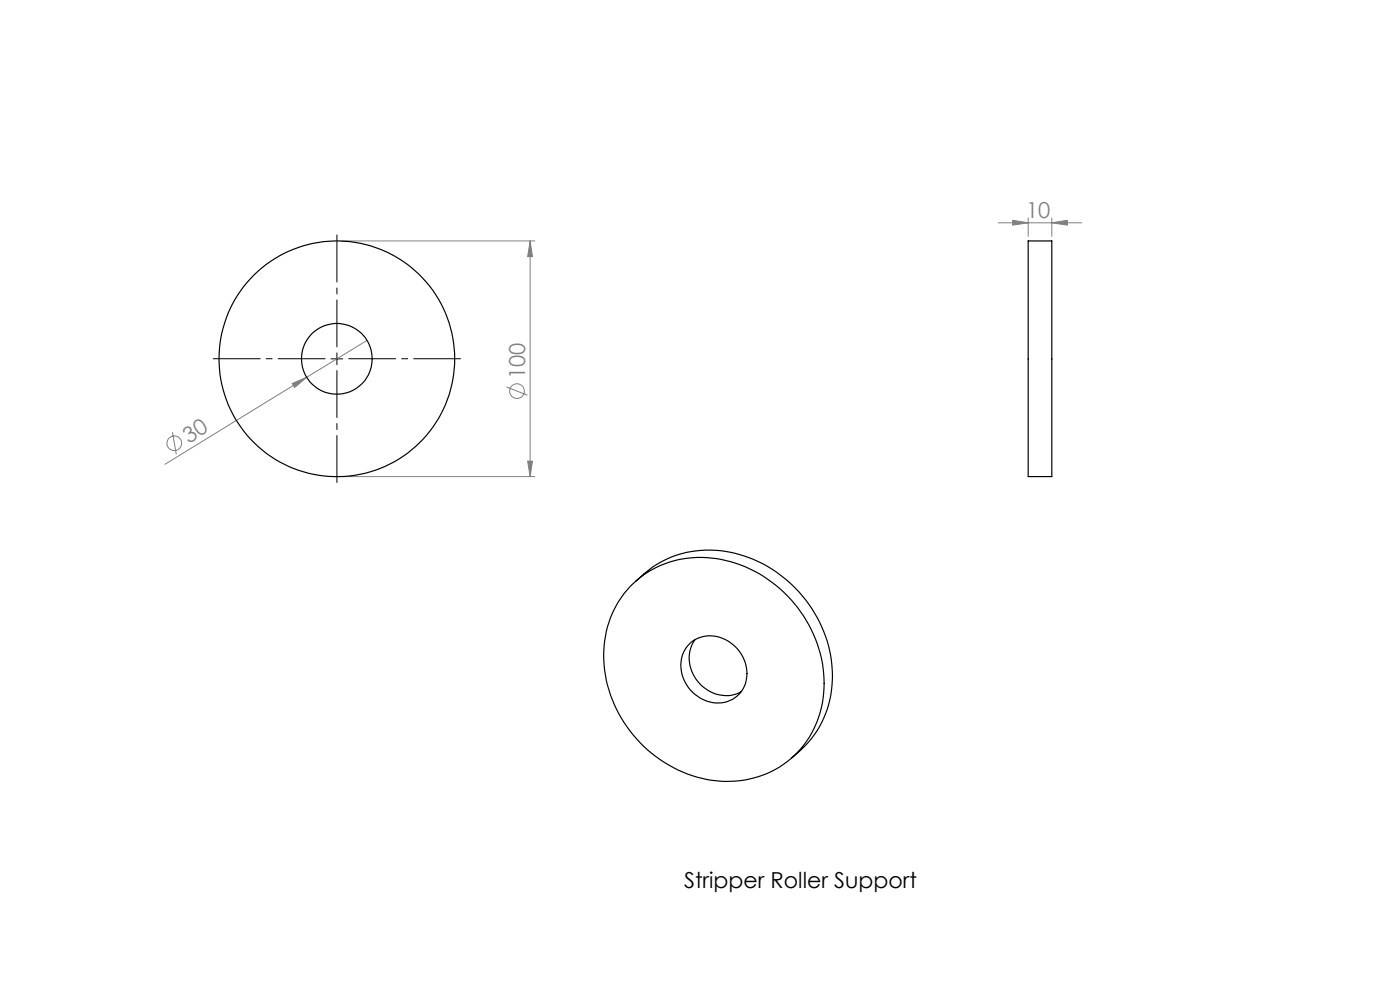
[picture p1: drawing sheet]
<svg xmlns="http://www.w3.org/2000/svg" width="297mm" height="210mm" viewBox="0 0 297 210" stroke-linecap="round" stroke-linejoin="round" font-family="sans-serif">
<g fill="none" stroke="#808080" stroke-width=".21">
<path d="M72.5 51.1h41M112.5 51.1l.5 3.3h-1.1zM112.5 51.1v50M211.8 47.3h17.7M214.8 46.7l3.3 .6-3.3 .5zM218.1 46.2v3.9M223.1 47.3l3.3-.6v1.1zM223.1 46.2v3.9M77.9 72.2l-42.9 26.3M36.6 91.7l.8 4.7M62 81.3l3.1-1.3-2.6 2.2zM107.5 82.1l4.4 1.7"/>
<path d="M111.9 97.8h1.1l-.5 3.3zM72.5 101.1h41"/>
<circle cx="37" cy="94" r="1.56"/>
<circle cx="109.7" cy="83" r="1.55"/>
</g>
<path d="M69 76.1h-23.8M71.5 73.6v-23.8M71.5 78.6v23.7M74 76.1h23.7" fill="none" stroke="#000" stroke-width=".21" stroke-dasharray="15.2 1.3 1.3 1.3" stroke-dashoffset="5.3"/>
<path d="M70.2 76.1h2.5M71.5 74.9v2.5" fill="none" stroke="#000" stroke-width=".21"/>
<g fill="#808080">
<path d="M62 81.3l3.1-1.3-2.6 2.2z"/>
<path d="M223.1 47.3l3.3-.6v1.1zM214.8 46.7l3.3 .6-3.3 .5z"/>
<path d="M112.5 51.1l.5 3.3h-1.1zM111.9 97.8h1.1l-.5 3.3z"/>
</g>
<g fill="none" stroke="#000" stroke-width=".25">
<path d="M218.1 51.1h5v50h-5zM133.7 124.4a21.2 21.2 0 0 1 22.4-4.9 27.5 27.5 0 0 1 18.7 26.5 20.2 20.2 0 0 1-22.8 19.6 27.3 27.3 0 0 1-23.8-28.6 20.8 20.8 0 0 1 5.5-12.6zM134.9 123.3a22 22 0 0 1 25.9-4.2 27.1 27.1 0 0 1 15.4 28.4 21.1 21.1 0 0 1-8.2 13.3M146.2 136.7a7 7 0 0 1 10.1 .8 7 7 0 0 1-.9 10.8 7.7 7.7 0 0 1-10.6-4.9 6.7 6.7 0 0 1 1.4-6.7zM147.5 135.7a7.6 7.6 0 0 0 3.2 11 6.8 6.8 0 0 0 6.5 0"/>
<circle cx="71.4" cy="76.1" r="25"/>
<circle cx="71.5" cy="76.1" r="7.5"/>
</g>
<g font-size="4.7" fill="#808080">
<text x="217.7" y="46.2">10</text>
<text x="111.4" y="80.4" transform="rotate(-90 111.4 80.4)">100</text>
<text x="40.1" y="94.1" transform="rotate(-32 40.1 94.1)">30</text>
</g>
<text font-size="4.7" x="145.1" y="188.4">Stripper Roller Support</text>
</svg>
